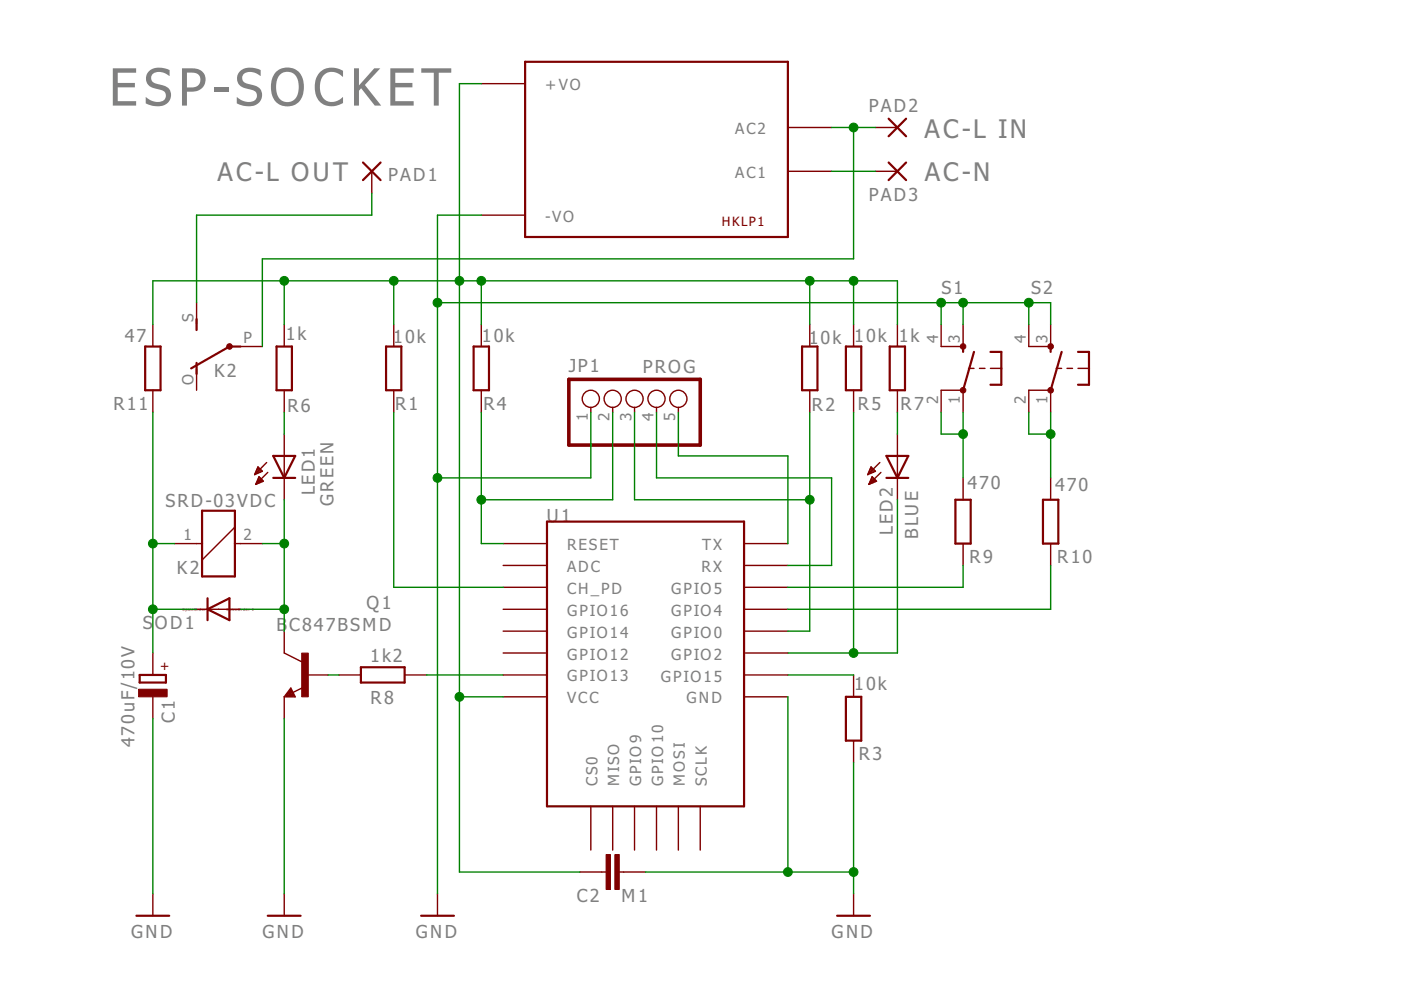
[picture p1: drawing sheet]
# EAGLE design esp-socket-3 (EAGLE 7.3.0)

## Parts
C1  470uF/10V  CPOL-EUE3.5-8  [E3,5-8]
C2  M1  C-EUC1206  [C1206]
HKLP1  HKLPM01  [HKLPM01]
JP1  PROG  PINHD-1X5  [1X05]
K2  SRD-03VDC  G5LG5L-B  [G5L-B]
LED1  GREEN  LED3MM  [LED3MM]
LED2  BLUE  LED3MM  [LED3MM]
PAD1  3,17/1,1  [3,17/1,1]
PAD2  3,17/1,1  [3,17/1,1]
PAD3  3,17/1,1  [3,17/1,1]
Q1  BC847BSMD  [SOT23]
R1  10k  R-EU_M1206  [M1206]
R2  10k  R-EU_M1206  [M1206]
R3  10k  R-EU_M1206  [M1206]
R4  10k  R-EU_M1206  [M1206]
R5  10k  R-EU_M1206  [M1206]
R6  1k  R-EU_M1206  [M1206]
R7  1k  R-EU_M1206  [M1206]
R8  1k2  R-EU_M1206  [M1206]
R9  470  R-EU_M1206  [M1206]
R10  470  R-EU_M1206  [M1206]
R11  47  R-EU_0207/10B  [0207/10B]
S1  DTS-6  [DTS-6]
S2  DTS-6  [DTS-6]
SOD1  DIODE-MELF-MLL41  [MELF-MLL41]
U1  ESP12ESMD  [ESP12E-SMD]

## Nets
3V3: C2.1 HKLP1.P$4(+VO) R1.2 R2.2 R4.2 R5.2 R6.2 R7.2 R11.2 U1.VCC
GND: C1.- C2.2 HKLP1.P$3(-VO) JP1.1 Q1.2(E) R3.1 S1.3 S1.4 S2.3 S2.4 U1.GND
N$1: Q1.1(B) R8.2
N$2: C1.+ K2.1 R11.1 SOD1.C
N$3: R8.1 U1.GPIO13
N$4: K2.2 LED1.K(C) Q1.3(C) SOD1.A
N$5: R1.1 U1.CH_PD
N$6: HKLP1.P$2(AC2) K2.P(2:P) PAD2.1(P)
N$8: K2.S(2:S) PAD1.1(P)
N$9: LED2.K(C) R5.1 U1.GPIO2
N$10: R3.2 U1.GPIO15
N$11: JP1.2 R4.1 U1.RESET
N$12: R9.1 S1.1 S1.2
N$13: R10.1 S2.1 S2.2
N$14: LED2.A R7.1
N$15: LED1.A R6.1
N$16: JP1.3 R2.1 U1.GPIO0
N$17: JP1.5 U1.TXD0(TX)
N$18: R9.2 U1.GPIO5
N$19: R10.2 U1.GPIO4
N$20: JP1.4 U1.RXD0(RX)
N$21: HKLP1.P$1(AC1) PAD3.1(P)
Unconnected: K2.O(2:O) U1.ADC U1.CS0 U1.GPIO9 U1.GPIO10 U1.GPIO12 U1.GPIO14 U1.GPIO16 U1.MISO U1.MOSI U1.SCLK

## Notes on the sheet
- ESP-SOCKET
- AC-L IN
- AC-L OUT | AC-N
